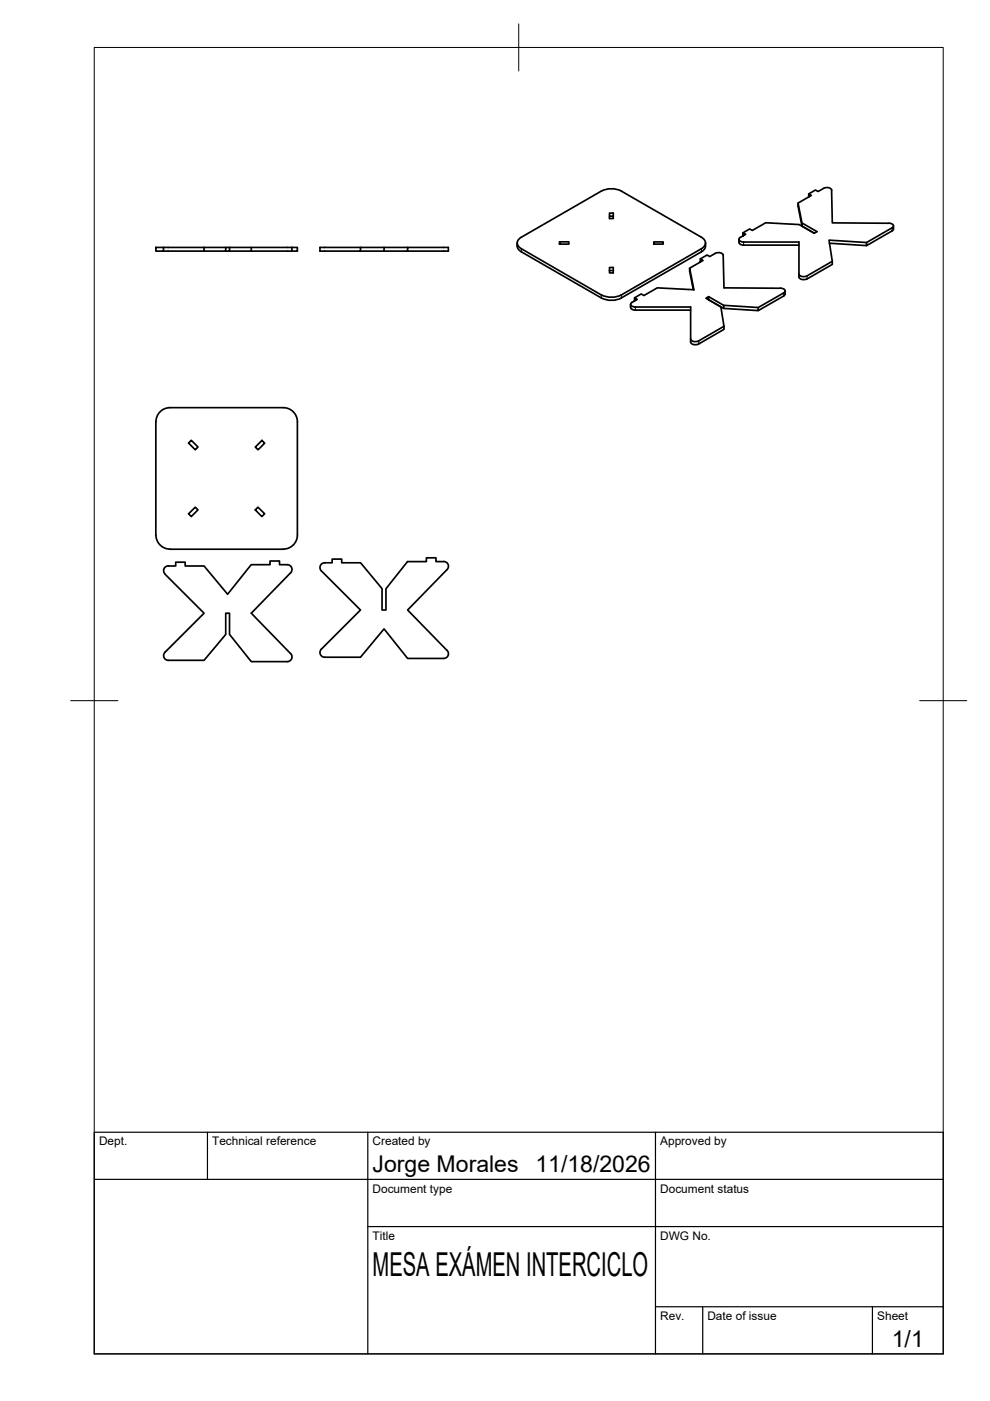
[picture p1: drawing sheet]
<svg xmlns="http://www.w3.org/2000/svg" width="210mm" height="297mm" viewBox="0 0 210 297" stroke-linecap="round" stroke-linejoin="round" font-family="sans-serif">
<!-- layer: Visible -->
<g fill="none" stroke="#000" stroke-width=".36">
<path d="M174.6 39.9l-1.1 .7-.6-.3-1.4 .8M174.6 39.9l.8-.1a.86 .86 0 0 1 .9 .5M33 52.5h1.7v.7h-1.7zM34.7 52.5h8.6M47.9 52.5h-4.6v.7h-8.6M48.7 52.5h-.8v.7h-4.6M53.3 53.2h8.6M53.3 52.5h-4.6v.7h-.8M61.9 52.5h-8.6v.7h-4.6M61.9 52.5h1.2v.7h-1.2M61.9 52.5v.7M76.4 52.5h-8.6v.7h8.6v-.7h5"/>
<path d="M81.4 53.2h5v-.7h8.7v.7h-8.7M86.4 52.5h-5v.7h-5M109.6 51.5a1.67 1.67 0 0 0 .9 1.9l17 9.8M118.6 51.3h2v.5h-2zM127.5 40.5l-17 9.8a1.29 1.29 0 0 0-.8 1.2 1.29 1.29 0 0 0 .8 1.2l17 9.8M127.5 40.5a4.7 4.7 0 0 1 4.3 0M129.2 56.7h.8v1.2h-.8zM129.2 45.2h.8v1.1h-.8zM129.2 57.4h.8M129.2 45.8h.8M131.7 40.5l17 9.8M138.6 51.3h2v.5h-2z"/>
<path d="M148.5 54.9l1.4-.8 .6 .3a2.81 2.81 0 0 1 1.9-.8 .82 .82 0 0 1 .9 .5l.2 6.9 12.5 .2a.48 .48 0 0 1 .4 .7l-.2 .2M148.5 55.5v-.6l.6 .3-2.9 1.7M148.7 50.3a1.29 1.29 0 0 1 .9 1.2 1.29 1.29 0 0 1-.9 1.2M148.7 53.4l-17 9.8M148.7 52.7l-17 9.8M149.6 51.5a1.62 1.62 0 0 1-.9 1.9M156.7 50.7v.7a.89 .89 0 0 0 1 .6h11.7M157 50.3l-.2 .2a.71 .71 0 0 0 .9 .8h11.7v7.4a1.2 1.2 0 0 0 1.7 .4M157.5 50v-.6l.6 .3-1.1 .6M169.2 43.1l.8 4.2M170 47.9l2.7 1.6M171.5 41.8v-.7l.5 .3-2.8 1.7v.6l.8 4.2v-.6l3.2 1.8-.6 .4-3.2-1.9-7.1-.4-2.8 1.7-.6-.4-1.4 .9"/>
<path d="M176.3 40.4l.2 6.9 12.5 .1a.48 .48 0 0 1 .4 .7l-5.7 3.3v.7l-7.8-.5M176.5 55.4l-5.4 3.1-.8 .2a.85 .85 0 0 1-.9-.6M183.7 51.4l-7.9-.5 .7 5.2-5.4 3M189.4 47.9v.8l-.3 .3-5.4 3.1M127.5 63.2a4.7 4.7 0 0 0 4.3 0M127.5 62.5a4.7 4.7 0 0 0 4.3 0M133.7 64.5v.7M133.7 65.2a.89 .89 0 0 0 1 .6M134 64.1l-.2 .2a.71 .71 0 0 0 .9 .8M134.5 63.8v-.7l.6 .4-1.1 .6M134.7 65.8h11.7M147 61.4l-.8-3.9v-.6l.9 4.5-7.7-.4-2.9 1.7-.5-.4-1.5 .8"/>
<path d="M150.2 62.9l-.5 .3 3.1 1.9 .7 4.7-5.4 3.1-.8 .2a.85 .85 0 0 1-.9-.6v-7.4h-11.7M153.4 64.7l-3.2-1.8v.6l3.2 1.9v-.7l7.4 .5M153.5 69.2l-5.4 3.1-.8 .1a.85 .85 0 0 1-.9-.5M166.2 62.1l-5.4 3.1v.7l-7.4-.5M166.5 61.7l-.1 .8-.2 .2-5.4 3.2M33 89.4v24M33.1 89.4a2.99 2.99 0 0 1 3-3h23.9a2.99 2.99 0 0 1 3.1 3v24a2.99 2.99 0 0 1-3 3M40.6 93.4l1.4 1.4-.6 .6-1.4-1.5zM55.5 93.4l.6 .6-1.4 1.4-.6-.6zM33.1 113.4a2.99 2.99 0 0 0 3 3M36 116.4h24M40 108.9l1.4-1.4 .6 .6-1.4 1.4z"/>
<path d="M54.1 108.1l.6-.6 1.4 1.4-.6 .6zM61.6 121.4l-8.3 8.6 8.3 8.6M61.6 121.4a1.01 1.01 0 0 0 .2-1.1 1.01 1.01 0 0 0-.9-.6h-1.6v-.8h-2v.8h-4l-5 6.3-5-6h-4v-.8h-2v.8h-1.6a1.03 1.03 0 0 0-.9 .6 1.03 1.03 0 0 0 .2 1.1l8.3 8.3-8.3 8.3a1.01 1.01 0 0 0-.2 1.1 1.01 1.01 0 0 0 .9 .6h7.6l4.6-5.5v-4.5h.8v4.5l4.6 5.8h7.6a1.01 1.01 0 0 0 .9-.6 1.01 1.01 0 0 0-.2-1.1M68.1 121a1.01 1.01 0 0 1-.2-1.1 1.01 1.01 0 0 1 .9-.6h1.6v-.8h2.1v.8h4l4.5 5.5v4.5h.8v-4.5l4.6-5.7h4v-.8h2v.8h1.7a.99 .99 0 0 1 .9 .6 .99 .99 0 0 1-.2 1.1l-8.4 8.5 8.4 8.6M68.1 121l8.3 8.3-8.3 8.3a1.01 1.01 0 0 0-.2 1.1 1.01 1.01 0 0 0 .9 .6h7.6l5-6 5 6.3h7.7a1.01 1.01 0 0 0 .9-.6 1.01 1.01 0 0 0-.2-1.1"/>
</g>
<!-- layer: Visible Narrow -->
<path d="M110.5 52.7v.7M148.7 52.7v.7M157.7 51.3v.7M171.1 58.5v.6M189.1 48.3v.7M127.5 62.5v.7M131.7 62.5v.7M134.7 65.1v.7M148.1 72.3v.6M166.2 62.1v.7" fill="none" stroke="#000" stroke-width=".21"/>
<!-- layer: BORDER -->
<path d="M20 10.1h180v276.9h-180zM110 5.1v10M15 148.6h10M195 148.6h10" fill="none" stroke="#000" stroke-width=".21"/>
<!-- layer: TITLEBLOCK -->
<path d="M20 240.1h180v46.9h-180zM20 250h180M44 240.1v9.9M78 240.1v46.9M139 240.1v46.9M78 260.1h122M139 277.1h61M149 277.1v9.9M185 277.1v9.9" fill="none" stroke="#000" stroke-width=".25"/>
<text font-size="7" x="79" y="270.6">MESA EXÁMEN INTERCICLO</text>
<g font-size="4.9">
<text x="79" y="248.5">Jorge Morales</text>
<text x="113.5" y="248.5">11/18/2026</text>
<text x="189.1" y="285.7">1/1</text>
</g>
<g font-size="2.5">
<text x="21" y="242.9">Dept.</text>
<text x="45" y="242.9">Technical reference</text>
<text x="79" y="242.9">Created by</text>
<text x="140" y="242.9">Approved by</text>
<text x="79" y="252.8">Document type</text>
<text x="140" y="252.8">Document status</text>
<text x="79" y="262.9">Title</text>
<text x="140" y="262.9">DWG No.</text>
<text x="140" y="279.9">Rev.</text>
<text x="150" y="279.9">Date of issue</text>
<text x="186" y="279.9">Sheet</text>
</g>
</svg>
